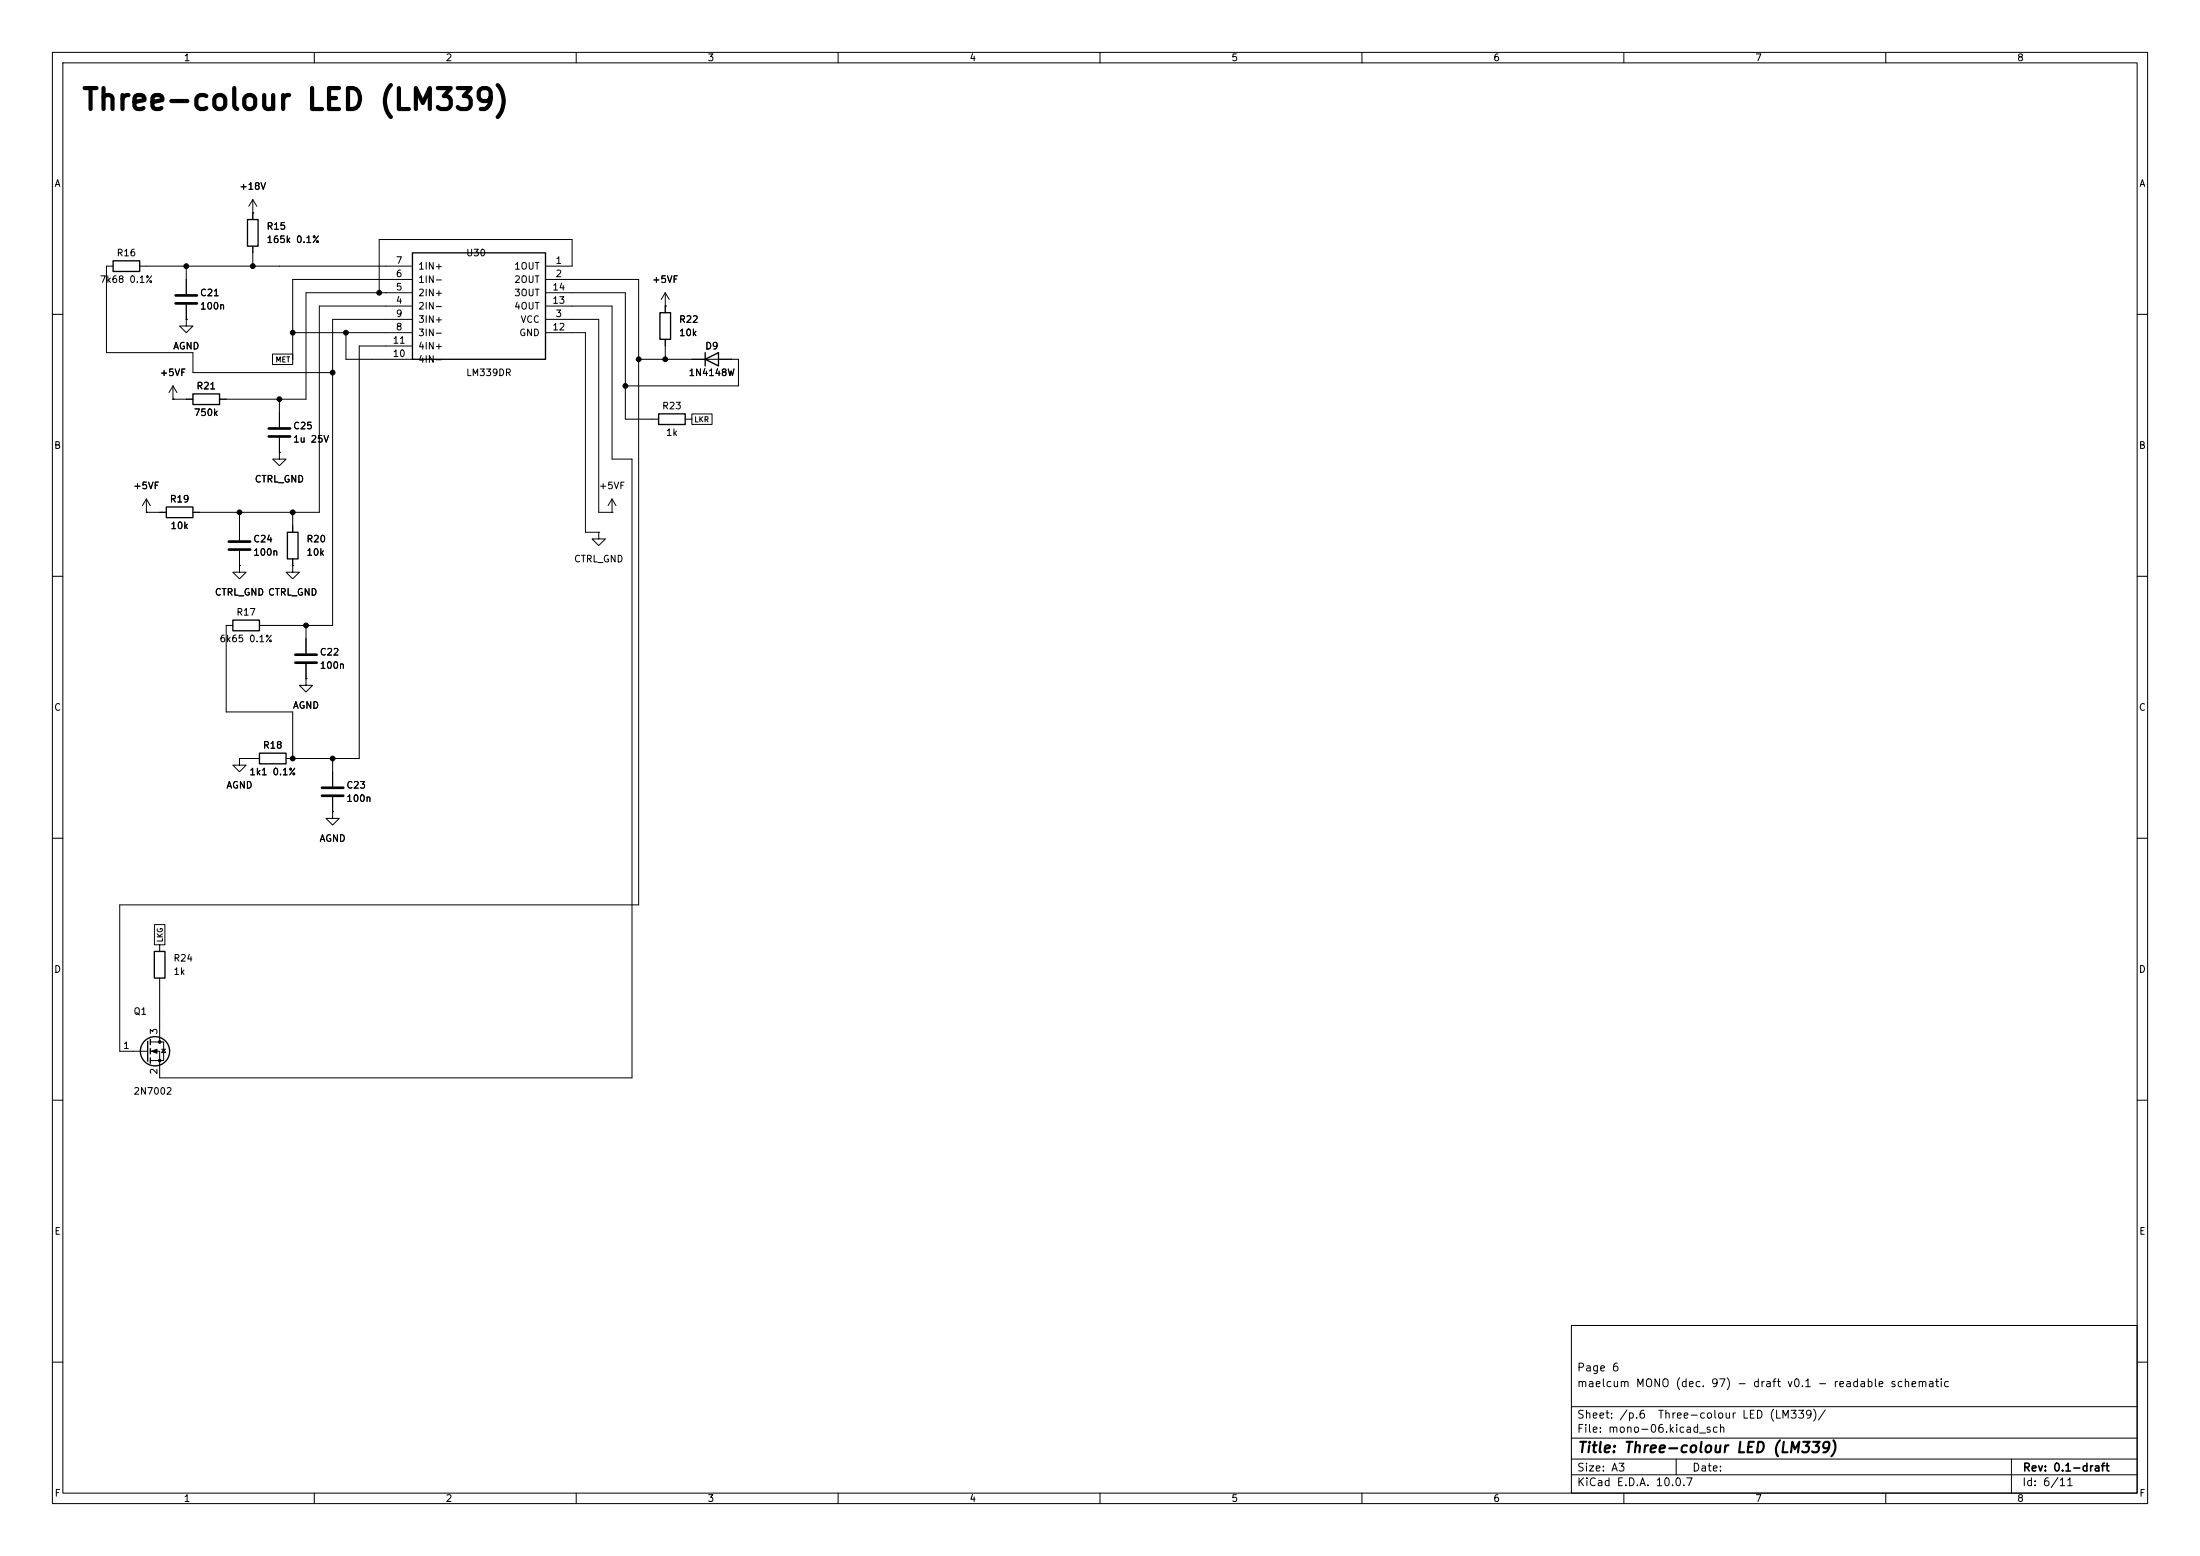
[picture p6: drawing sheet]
<svg xmlns="http://www.w3.org/2000/svg" width="420mm" height="297mm" viewBox="0 0 420 297" stroke-linecap="round" stroke-linejoin="round" font-family="sans-serif">
<g fill="none" stroke="#000" stroke-width=".19">
<path d="M10 10h400v277h-400zM12 12h396v273h-396zM60 10v2M110 10v2M160 10v2M210 10v2M260 10v2M310 10v2M360 10v2M48.3 38.1v3.8M48.3 38.1l-.8 1.3M48.3 38.1l.7 1.3"/>
<path d="M21.6 50.8h-1.3v16.5h16.5v3.8h26.7M26.7 50.8h52M35.6 50.8v5.3M35.6 58.2v2.8M48.3 40.6h.1M48.3 47v3.8M78.7 53.3h-22.8v15.3M78.7 58.4h-17.7v39.4h-24.2M78.7 55.9h-20.3v20.3h-16.5M104.1 58.4h12.7v29.2h3.8v118.1h-90.1v-5h-1.8M104.1 50.8h5.1v-5.1h-36.8v10.2M104.1 53.3h17.8v119.4h-99v28h5.3"/>
<path d="M104.1 55.9h15.3v24.1h6.3M127 58.4h.1M127 55.9v3.8M127 55.9l-.8 1.3M127 55.9l.8 1.3M10 60h2M33 76.2h.1M33 76.2h3.8M33 73.7l-.7 1.2M33 73.7l.8 1.2M33 73.7v2.5M35.6 61v1.2h1.2l-1.2 1.3-1.3-1.3h1.3"/>
<path d="M35.6 61h.1M52 67.6h3.9v2h-3.9zM53.3 76.2v5.3M55.9 63.5h22.8M66 63.5v5.1h12.7M78.7 61h-15.2v58.4h-14M78.7 66h-10.1v78.8h-14M104.1 61h10.2v36.8h2.5M104.1 63.5h7.7v38.1h2.5M121.9 68.6h19.1v5.1h-21.6M127 64.8v3.8M132.1 79h3.8v2h-3.8z"/>
<path d="M408 60h2M27.9 97.8h.1M27.9 95.3l-.7 1.2M27.9 95.3l.8 1.2M27.9 95.3v2.5M27.9 97.8h3.8M45.7 97.8v5.3M53.3 86.4v1.2h1.3l-1.3 1.3-1.2-1.3h1.2M53.3 86.4h.1M53.3 83.6v2.8M55.9 97.8v3.8M116.8 97.8h.1"/>
<path d="M116.8 95.3l-.7 1.2M116.8 95.3l.8 1.2M116.8 95.3v2.5M130.8 80h1.3M10 110h2M44.4 119.4h-1.2v16.5h12.7v8.9M45.7 108v1.2h1.3l-1.3 1.3-1.3-1.3h1.3M45.7 108h.1M45.7 105.2v2.8M55.9 108v1.2h1.2l-1.2 1.3-1.3-1.3h1.3M55.9 108h.1M55.9 106.7v1.3"/>
<path d="M58.4 119.4v5.3M114.3 101.6v1.3h1.3l-1.3 1.2-1.3-1.2h1.3M114.3 101.6h.1M408 110h2M58.4 129.5v1.3h1.3l-1.3 1.3-1.3-1.3h1.3M58.4 129.5h.1M58.4 126.7v2.8M10 160h2M45.7 144.8v1.3h1.3l-1.3 1.2-1.3-1.2h1.3M45.7 144.8h.1M45.7 144.8h3.8M63.5 154.9v1.3h1.3l-1.3 1.3-1.3-1.3h1.3"/>
<path d="M63.5 154.9h.1M63.5 144.8v5.3M63.5 152.1v2.8M408 160h2M29.5 176.5h2v3.8h-2zM28.7 198.9h2.5v3.5h-2.5M30.5 180.3v1.3M30.5 186.7v12.2M10 210h2M30.9 200.3h.7M31.2 200.3l.4 .6h-.7zM408 210h2"/>
<path d="M300 253h108v32h-108zM10 260h2M300 278.5h108M300 274.5h108M300 268.5h108M320 278.5v3M384 278.5v6.5M408 260h2M60 285v2M110 285v2M160 285v2M210 285v2"/>
<path d="M260 285v2M300 281.5h108M310 285v2M360 285v2"/>
</g>
<g fill="none" stroke="#000" stroke-width=".25">
<path d="M21.6 49.8h5.1v2h-5.1zM47.2 41.9h2.1v5.1h-2.1zM78.7 48.3h25.4v20.3h-25.4zM126 59.7h2v5.1h-2zM36.8 75.2h5.1v2h-5.1zM125.7 79h5.1v2h-5.1zM134.6 68.6l2.6-1.3v2.6zM134.6 67.3v2.6M31.7 96.8h5.1v2h-5.1zM44.4 118.4h5.1v2h-5.1zM54.9 101.6h2v5.1h-2zM49.5 143.8h5.1v2h-5.1z"/>
<path d="M28.2 198.8v3.8M28.7 198.4v1M29.5 181.6h2v5.1h-2zM28.7 200.2v1M28.7 201.9v1"/>
<circle cx="29.6" cy="200.7" r="2.79"/>
</g>
<path d="M33.5 56.4h4.1M33.5 57.9h4.1M51.3 81.8h4.1M51.3 83.3h4.1M43.7 103.4h4.1M43.7 104.9h4.1M56.4 125h4.1M56.4 126.5h4.1M61.5 150.4h4M61.5 151.9h4" fill="none" stroke="#000" stroke-width=".51"/>
<g fill="#000" stroke="#000" stroke-width=".19">
<path d="M29 200.7l1-.4v.7z"/>
<circle cx="35.6" cy="50.8" r=".46"/>
<circle cx="48.3" cy="50.8" r=".46"/>
<circle cx="72.4" cy="55.9" r=".46"/>
<circle cx="53.3" cy="76.2" r=".46"/>
<circle cx="55.9" cy="63.5" r=".46"/>
<circle cx="63.5" cy="71.1" r=".46"/>
<circle cx="66" cy="63.5" r=".46"/>
<circle cx="119.4" cy="73.7" r=".46"/>
<circle cx="121.9" cy="68.6" r=".46"/>
<circle cx="127" cy="68.6" r=".46"/>
<circle cx="45.7" cy="97.8" r=".46"/>
<circle cx="55.9" cy="97.8" r=".46"/>
<circle cx="58.4" cy="119.4" r=".46"/>
<circle cx="55.9" cy="144.8" r=".46"/>
<circle cx="63.5" cy="144.8" r=".46"/>
<circle cx="30.5" cy="198.9" r=".25"/>
<circle cx="30.5" cy="202.4" r=".25"/>
</g>
<text font-size="4" x="15.4" y="22">Three-colour LED (LM339)</text>
<text font-size="2" x="301" y="277.8">Title: Three-colour LED (LM339)</text>
<g font-size="1.5">
<text x="300.9" y="262.1">Page 6</text>
<text x="300.9" y="265.1">maelcum MONO (dec. 97) - draft v0.1 - readable schematic</text>
<text x="300.9" y="273.8">File: mono-06.kicad_sch</text>
<text x="300.9" y="271.1">Sheet: /p.6</text>
<text x="316.4" y="271.1">Three-colour LED (LM339)/</text>
<text x="300.9" y="281.2">Size: A3</text>
<text x="322.9" y="281.2">Date:</text>
<text x="386" y="281.2">Rev: 0.1-draft</text>
<text x="300.9" y="284">KiCad E.D.A. 10.0.7</text>
<text x="385.9" y="284">Id: 6/11</text>
</g>
<g font-size="1.3">
<text x="35" y="12">1</text>
<text x="85" y="12">2</text>
<text x="135" y="12">3</text>
<text x="185" y="12">4</text>
<text x="235" y="12">5</text>
<text x="285" y="12">6</text>
<text x="335" y="12">7</text>
<text x="385" y="12">8</text>
<text x="10.3" y="36">A</text>
<text x="408.3" y="36">A</text>
<text x="45.6" y="36.5">+18V</text>
<text x="50.8" y="44.1">R15</text>
<text x="50.8" y="46.7">165k 0.1%</text>
<text x="22.2" y="49.2">R16</text>
<text x="75.5" y="53.2">6</text>
<text x="75.5" y="50.7">7</text>
<text x="79.7" y="51.8">1IN+</text>
<text x="88.9" y="49.2">U30</text>
<text x="98.1" y="51.8">1OUT</text>
<text x="105.9" y="50.7">1</text>
<text x="105.9" y="53.2">2</text>
<text x="19" y="54.3">7k68 0.1%</text>
<text x="38.1" y="56.8">C21</text>
<text x="38.1" y="59.4">100n</text>
<text x="75.5" y="58.3">4</text>
<text x="75.5" y="55.7">5</text>
<text x="79.7" y="59.4">2IN-</text>
<text x="79.7" y="56.8">2IN+</text>
<text x="79.7" y="54.3">1IN-</text>
<text x="98.1" y="54.3">2OUT</text>
<text x="98.1" y="59.4">4OUT</text>
<text x="98.1" y="56.8">3OUT</text>
<text x="105.3" y="58.3">13</text>
<text x="105.3" y="55.7">14</text>
<text x="124.4" y="54.3">+5VF</text>
<text x="74.9" y="65.9">11</text>
<text x="75.5" y="63.4">8</text>
<text x="75.5" y="60.8">9</text>
<text x="79.7" y="64.5">3IN-</text>
<text x="79.7" y="61.9">3IN+</text>
<text x="99" y="64.5">GND</text>
<text x="99.3" y="61.9">VCC</text>
<text x="105.3" y="63.4">12</text>
<text x="105.9" y="60.8">3</text>
<text x="129.5" y="61.9">R22</text>
<text x="129.5" y="64.5">10k</text>
<text x="33" y="67">AGND</text>
<text x="74.9" y="68.4">10</text>
<text x="79.7" y="69.5">4IN-</text>
<text x="79.7" y="67">4IN+</text>
<text x="134.5" y="67">D9</text>
<text x="30.4" y="72.1">+5VF</text>
<text x="37.4" y="74.6">R21</text>
<text x="88.9" y="72.1">LM339DR</text>
<text x="131.3" y="72.1">1N4148W</text>
<text x="36.9" y="79.7">750k</text>
<text x="55.9" y="82.2">C25</text>
<text x="126.3" y="78.4">R23</text>
<text x="127" y="83.5">1k</text>
<text x="10.2" y="86">B</text>
<text x="55.9" y="84.8">1u 25V</text>
<text x="408.2" y="86">B</text>
<text x="25.3" y="93.7">+5VF</text>
<text x="48.5" y="92.4">CTRL_GND</text>
<text x="114.2" y="93.7">+5VF</text>
<text x="32.3" y="96.2">R19</text>
<text x="32.4" y="101.3">10k</text>
<text x="48.2" y="103.8">C24</text>
<text x="48.2" y="106.4">100n</text>
<text x="58.4" y="103.8">R20</text>
<text x="58.4" y="106.4">10k</text>
<text x="109.5" y="107.6">CTRL_GND</text>
<text x="40.9" y="114">CTRL_GND CTRL_GND</text>
<text x="45" y="117.8">R17</text>
<text x="41.8" y="122.9">6k65 0.1%</text>
<text x="60.9" y="125.4">C22</text>
<text x="60.9" y="128">100n</text>
<text x="10.2" y="136">C</text>
<text x="55.8" y="135.6">AGND</text>
<text x="408.2" y="136">C</text>
<text x="50.1" y="143.2">R18</text>
<text x="47.5" y="148.3">1k1 0.1%</text>
<text x="43.1" y="150.8">AGND</text>
<text x="66" y="150.8">C23</text>
<text x="66" y="153.4">100n</text>
<text x="60.9" y="161">AGND</text>
<text x="10.2" y="186">D</text>
<text x="33" y="183.8">R24</text>
<text x="408.2" y="186">D</text>
<text x="33" y="186.4">1k</text>
<text x="25.4" y="194">Q1</text>
<text x="30.3" y="197.6" transform="rotate(-90 30.3 197.6)">3</text>
<text x="23.4" y="200.5">1</text>
<text x="25.4" y="209.2">2N7002</text>
<text x="30.3" y="205.2" transform="rotate(-90 30.3 205.2)">2</text>
<text x="10.3" y="236">E</text>
<text x="408.3" y="236">E</text>
<text x="10.3" y="286">F</text>
<text x="35" y="287">1</text>
<text x="85" y="287">2</text>
<text x="135" y="287">3</text>
<text x="185" y="287">4</text>
<text x="235" y="287">5</text>
<text x="285" y="287">6</text>
<text x="335" y="287">7</text>
<text x="385" y="287">8</text>
<text x="408.3" y="286">F</text>
</g>
<g font-size="1">
<text x="52.5" y="69.4">MET</text>
<text x="132.5" y="80.8">LKR</text>
<text x="31.3" y="180" transform="rotate(-90 31.3 180)">LKG</text>
</g>
</svg>
